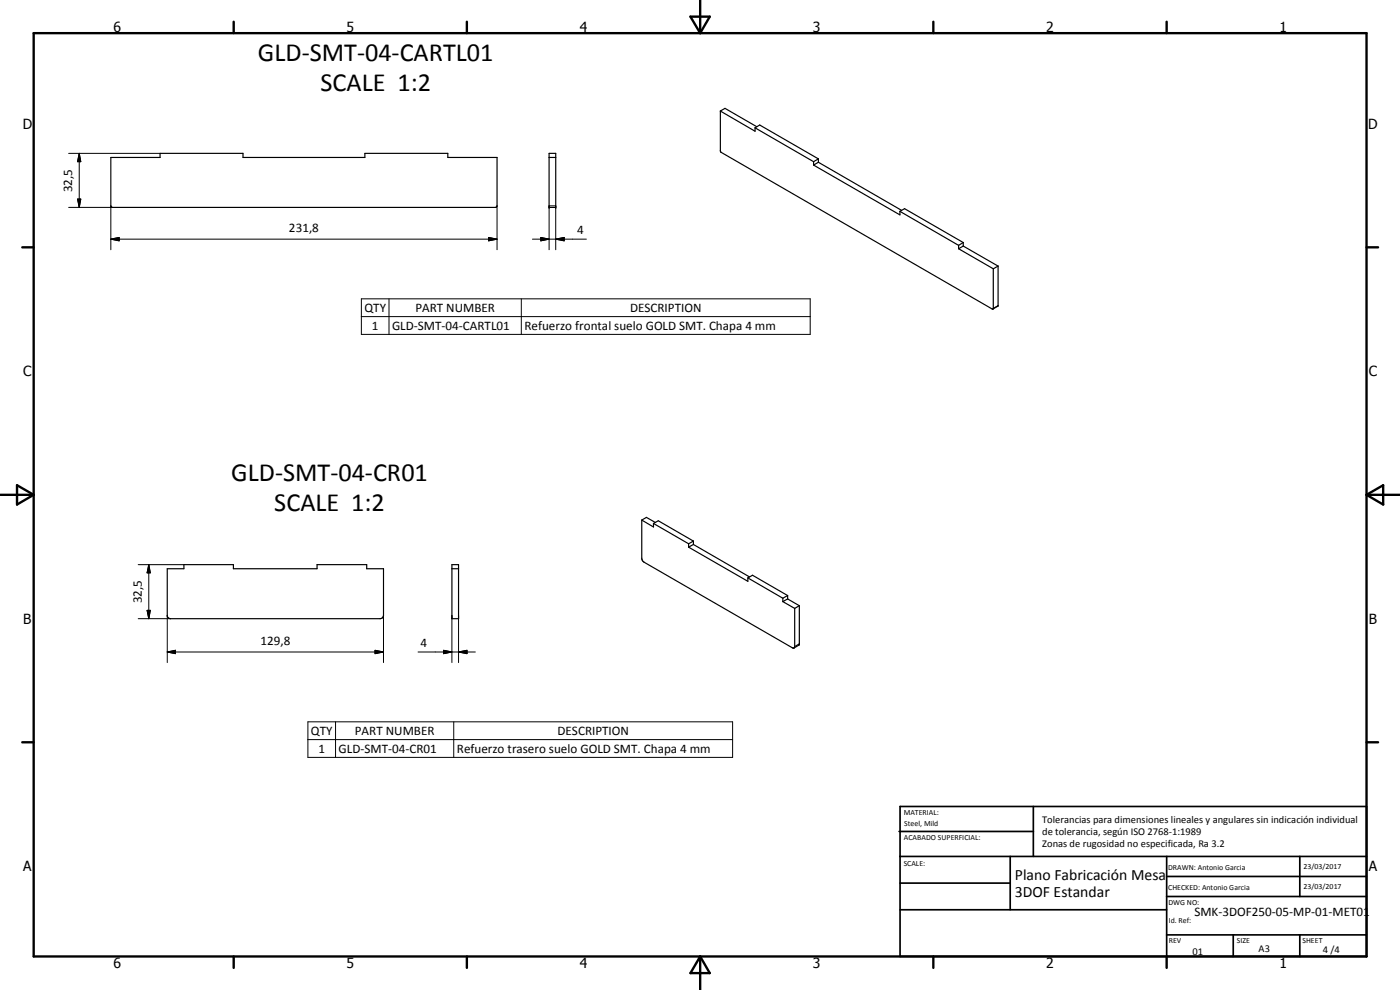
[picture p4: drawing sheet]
<svg xmlns="http://www.w3.org/2000/svg" width="420mm" height="297mm" viewBox="0 0 420 297" stroke-linecap="round" stroke-linejoin="round" font-family="sans-serif">
<g fill="none" stroke="#000" stroke-width=".35">
<path d="M216.2 33.3v12l.2 .4 81.6 47M216.2 33.3l1.4-.8 9.5 5.5M216.2 33.3l10.4 6.1v-1M226.6 38.4l1.4-.9 17.6 10.2M226.6 38.4l17.6 10.1M33.3 47.2h14.7v-1.2h24.9v1.2h36.6v-1.2h24.9v1.2h14.8v14.6l-.4 .4h-115.2l-.3-.4zM164.8 46h2v16.2h-2zM164.8 47.2h2M244.2 48.5v1M244.2 49.5l25.9 15v-1.1M245.6 48.7l25 14.4M245.6 47.7v1"/>
<path d="M245.6 47.7l-1.4 .8M245.6 48.7l-1.4 .8M270.1 63.4l1.4-.8 17.6 10.2M270.1 63.4l17.6 10.2M287.7 74.6l10.4 6M287.7 73.6v1M289.1 72.8v1M289.1 73.8l10.4 6M289.1 72.8l-1.4 .8M289.1 73.8l-1.4 .8M299.5 79.8v11.9l-1.5 1M299.5 79.8l-1.4 .8"/>
<path d="M298.1 80.6l-.1 12.1M192.6 156v11.7l.4 .7 45.1 26.1 .3-.2 .1-.3v-11.5M192.6 156l1.4-.8 2.7 1.6M192.6 156l3.5 2.1v-1M196.1 157.1l1.5-.8 10.5 6M196.1 157.1l10.6 6.1M50.2 170.6h5v-1.2h14.9v1.2h25.1v-1.2h14.9v1.2h5v14.3l-.4 .5-.6 .2-63.4-.1-.5-.6zM135.6 170.6h2M135.6 169.4h2v16.2h-2zM206.7 163.2v1M206.7 164.2l17.7 10.2v-1M208.1 162.3v1.1"/>
<path d="M208.1 163.4l16.8 9.7M208.1 162.3l-1.4 .9M208.1 163.4l-1.4 .8M224.4 173.4l1.4-.8 10.6 6.1M224.4 173.4l10.5 6.1M234.9 179.5v1M236.4 179.7l3.5 2M236.4 178.7v1M236.4 178.7l-1.5 .8M236.4 179.7l-1.5 .8M234.9 180.5l3.6 2M239.9 181.7v11.6l-.1 .2-1.5 .9"/>
<path d="M239.9 181.7l-1.4 .8"/>
</g>
<g fill="#000">
<circle cx="164.8" cy="62.2" r=".18"/>
<circle cx="166.8" cy="62.2" r=".18"/>
</g>
<g fill="none" stroke="#000" stroke-width=".3">
<path d="M20.6 46h27.4M23.3 59.7h.9l-.4 2.5zM23.8 46l.4 2.5h-.9zM23.8 46v16.2M20.6 62.2h13.1M33.3 71.8l2.5-.6v1.1zM33.3 71.8h115.9M33.3 61.8v13.1M146.6 71.2l2.6 .6-2.6 .5zM149.2 61.8v13.1M159.8 71.8h16.2M162.3 71.2l2.5 .6-2.5 .5z"/>
<path d="M164.8 74.9v-13.1h2v13.1M166.8 71.8l2.5-.6v1.1zM108.4 89.7h134.8v10.6h-134.8zM108.4 95h134.8M116.7 89.7v10.6M156.5 89.7v10.6M299.5 91.7l-1.4 .8M41.5 169.4h13.7M44.7 169.4l.4 2.5h-1zM44.7 169.4v16.2M41.5 185.6h9.7M44.1 183.1h1l-.4 2.5z"/>
<path d="M50.2 195.6l2.5-.5v1zM50.2 195.6h64.9M50.2 184.7v14.1M112.6 195.1l2.5 .5-2.5 .5zM115.1 184.7v14.1M125.5 195.6h17.2M133.1 195.1l2.5 .5-2.5 .5zM135.6 184.7v14.1M137.6 195.6l2.6-.5v1zM137.6 184.7v14.1M239.9 193.2l-1.4 .8M92.4 216.6h127.5v10.6h-127.5z"/>
<path d="M100.7 216.6v10.6M136.2 216.6v10.6M92.4 221.9h127.5"/>
</g>
<g fill="none" stroke="#000" stroke-width=".71">
<path d="M10.1 9.9h400v277.1h-400zM70.1 6.5v3.4M140.1 6.5v3.4M207.2 5h5.8l-2.9 4.9zM210.1 0v9.9M280.1 6.5v3.4M350.1 6.5v3.4M6.7 74.2h3.4M410.1 74.2h3.5M.1 148.5h10M5.1 145.6l5 2.9-5 2.9zM410.1 148.5h10"/>
<path d="M410.1 148.5l5-2.9v5.8zM6.7 222.7h3.4M410.1 222.7h3.5M70.1 287v3.4M140.1 287v3.4M210.1 287v10M210.1 287l2.9 5h-5.8zM280.1 287v3.4M350.1 287v3.4"/>
</g>
<g fill="none" stroke="#000" stroke-width=".51">
<path d="M269.8 249.5h40.3M270.1 242h140v45h-140zM270.1 257h140M303.2 257v16M310.1 242v15M350.1 257v30M390.1 257v12M270.1 265h33.1M270.1 273h80M350.1 269h60M350.1 263h60M350.1 280.5h60"/>
<path d="M370.1 280.5v6.5M390.1 280.5v6.5"/>
</g>
<path d="M23.3 59.7h.9l-.4 2.5zM23.8 46l.4 2.5h-.9zM33.3 71.8l2.5-.6v1.1zM146.6 71.2l2.6 .6-2.6 .5zM162.3 71.2l2.5 .6-2.5 .5zM166.8 71.8l2.5-.6v1.1zM44.7 169.4l.4 2.5h-1zM44.1 183.1h1l-.4 2.5zM50.2 195.6l2.5-.5v1zM112.6 195.1l2.5 .5-2.5 .5zM133.1 195.1l2.5 .5-2.5 .5zM137.6 195.6l2.6-.5v1z" fill="#000"/>
<g font-size="7.9">
<text x="77.4" y="18.3">GLD-SMT-04-CARTL01</text>
<text x="96.2" y="27.3">SCALE 1:2</text>
<text x="69.4" y="144.4">GLD-SMT-04-CR01</text>
<text x="82.3" y="153.4">SCALE 1:2</text>
</g>
<g font-size="4.7">
<text x="304.6" y="263.9">Plano Fabricación Mesa</text>
<text x="304.6" y="269.3">3DOF Estandar</text>
</g>
<g font-size="4.2">
<text x="34" y="9.6">6</text>
<text x="104" y="9.6">5</text>
<text x="174" y="9.6">4</text>
<text x="244" y="9.6">3</text>
<text x="314" y="9.6">2</text>
<text x="384" y="9.6">1</text>
<text x="6.8" y="38.7">D</text>
<text x="410.6" y="38.7">D</text>
<text x="7" y="112.9">C</text>
<text x="410.8" y="112.9">C</text>
<text x="7" y="187.1">B</text>
<text x="410.8" y="187.1">B</text>
<text x="7" y="261.4">A</text>
<text x="410.8" y="261.4">A</text>
<text x="34" y="290.4">6</text>
<text x="104" y="290.4">5</text>
<text x="174" y="290.4">4</text>
<text x="244" y="290.4">3</text>
<text x="314" y="290.4">2</text>
<text x="384" y="290.4">1</text>
</g>
<g font-size="3.9">
<text x="21.7" y="57.6" transform="rotate(-90 21.7 57.6)">32,5</text>
<text x="86.7" y="69.7">231,8</text>
<text x="173.2" y="70.2">4</text>
<text x="109.4" y="93.6">QTY</text>
<text x="124.7" y="93.6">PART NUMBER</text>
<text x="189.1" y="93.6">DESCRIPTION</text>
<text x="111.6" y="98.9">1</text>
<text x="117.7" y="98.9">GLD-SMT-04-CARTL01</text>
<text x="157.4" y="99">Refuerzo frontal suelo GOLD SMT. Chapa 4 mm</text>
<text x="42.6" y="181" transform="rotate(-90 42.6 181)">32,5</text>
<text x="78.2" y="193.6">129,8</text>
<text x="126.2" y="194.1">4</text>
<text x="93.3" y="220.5">QTY</text>
<text x="106.5" y="220.5">PART NUMBER</text>
<text x="167.3" y="220.5">DESCRIPTION</text>
<text x="95.6" y="225.8">1</text>
<text x="101.6" y="225.8">GLD-SMT-04-CR01</text>
<text x="137.1" y="225.9">Refuerzo trasero suelo GOLD SMT. Chapa 4 mm</text>
<text x="358.5" y="275">SMK-3DOF250-05-MP-01-MET01</text>
</g>
<g font-size="3.1">
<text x="312.7" y="246.8">Tolerancias para dimensiones lineales y angulares sin indicación individual</text>
<text x="312.7" y="250.4">de tolerancia, según ISO 2768-1:1989</text>
<text x="312.7" y="254">Zonas de rugosidad no especificada, Ra 3.2</text>
<text x="357.9" y="286.4">01</text>
<text x="377.7" y="285.6">A3</text>
<text x="397" y="285.9">4 /4</text>
</g>
<g font-size="2.4">
<text x="271.2" y="244.4">MATERIAL:</text>
<text x="271.3" y="252">ACABADO SUPERFICIAL:</text>
<text x="271.4" y="247.9">Steel, Mild</text>
<text x="271.2" y="259.7">SCALE:</text>
<text x="350.6" y="260.9">DRAWN: Antonio Garcia</text>
<text x="391.2" y="260.6">23/03/2017</text>
<text x="350.6" y="267">CHECKED: Antonio Garcia</text>
<text x="391.2" y="266.7">23/03/2017</text>
<text x="350.6" y="271.4">DWG NO:</text>
<text x="350.8" y="276.9">Id. Ref:</text>
<text x="350.8" y="282.8">REV</text>
<text x="371.2" y="282.9">SIZE</text>
<text x="390.9" y="282.9">SHEET</text>
</g>
</svg>
